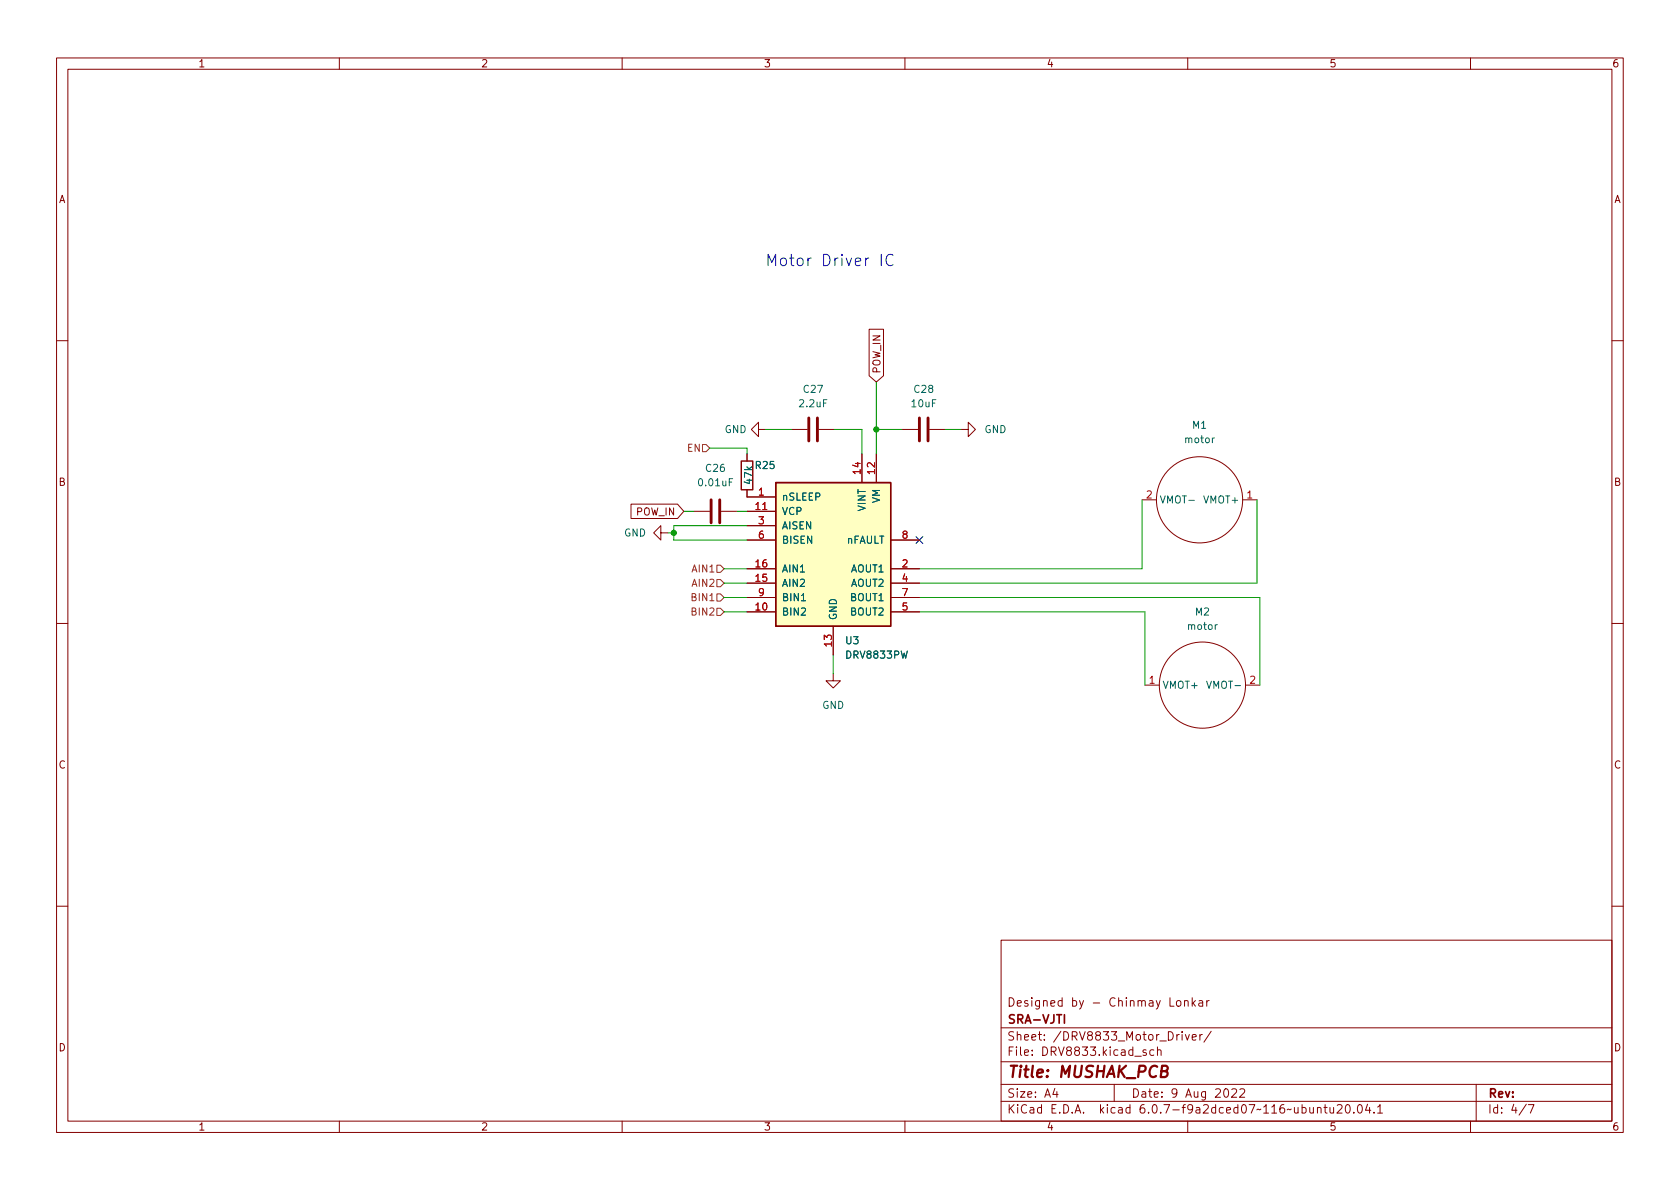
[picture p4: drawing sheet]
<svg xmlns="http://www.w3.org/2000/svg" width="297mm" height="210mm" viewBox="0 0 297 210" stroke-linecap="round" stroke-linejoin="round" font-family="sans-serif">
<g fill="none" stroke="#840000" stroke-width=".18">
<path d="M10 10.2h277v190.1h-277zM12 12.2h273v186.1h-273zM60 10.2v2M110 10.2v2M160 10.2v2M210 10.2v2M260 10.2v2M153.7 58.2h2.5v8.2l-1.3 1.2-1.2-1.2zM10 60.2h2M134.1 75.9v-1.2l-1.3 1.2 1.3 1.3v-1.3h1.3M140 75.9h2.7M144.8 75.9h2.8"/>
<path d="M159.5 75.9h2.8M164.3 75.9h2.8M169.9 75.9h1.3v-1.2l1.3 1.2-1.3 1.3v-1.3M285 60.2h2M111.6 89.1h8.2l1.1 1.3-1.1 1.3h-8.2zM116.8 94.2v-1.2l-1.2 1.2 1.2 1.3v-1.3h1.3M122.7 90.4h2.8M127.5 90.4h2.8M132.1 90.4h5.1M132.1 86.6v1.3h5.1M132.1 93h5.1M132.1 95.5h5.1"/>
<path d="M132.1 80.3v1.2M152.4 80.3v5M154.9 80.3v5M157.5 95.5h5.1M201.9 88.4h2.6M219.7 88.4h2.5M10 110.2h2M132.1 108.2h5.1M132.1 103.1h5.1M132.1 100.6h5.1M132.1 105.7h5.1M147.3 119.1v1.3h1.3l-1.3 1.3-1.3-1.3h1.3"/>
<path d="M147.3 110.7v5.1M157.5 108.2h5.1M157.5 103.1h5.1M157.5 100.6h5.1M157.5 105.7h5.1M285 110.2h2M202.4 121.2h2.6M220.2 121.2h2.6M10 160.2h2M177 166.3h108v32h-108zM206.9 176.4v1.5h.7M208.1 177l.4-.1 .3 .3v.4l-.3 .3h-.4l-.1-.3v-.4z"/>
<path d="M209.4 177.1l.2-.2 .4 .1 .1 .9M209.4 176.9v1M210.8 176.4v1.5M210.9 177.4l.5 .5M211.4 176.9l-.6 .6M212 177h.6v.9M212.6 177.3l-.5 .1a.29 .29 0 0 0-.2 .2 .29 .29 0 0 0 .2 .3h.5M213.4 176.9v1M213.8 176.9l-.3 .1-.1 .2M285 160.2h2M60 198.3v2M110 198.3v2"/>
<path d="M160 198.3v2M177 194.8h108M177 191.8h108M177 187.8h108M177 181.8h108M186.5 192.5l-.4 1h1M186.9 193v1M197 191.8v3M202.6 185.7l-.3-.1-.2 .2v.3l.5 .1v.4h-.5M204 185.7l-.4-.1-.3 .3v.4l.1 .3h.6M204.6 185.8l.3-.2 .3 .1 .1 .9M204.6 185.1v1.5"/>
<path d="M209 182.4v.2M209 182.9v1M209.6 182.9l.3 1 .4-1M210 198.3v2M210.8 183.4l.7-.1-.1-.3-.4-.1-.2 .2 .1 .8h.5M212.1 182.9v1M212.6 182.9l-.3 .1-.2 .2M214.1 182.4l-1.2 1.9M216.5 192.7l.2-.2a.81 .81 0 0 1 .6 .7 .81 .81 0 0 1-.3 .8h-.1a.81 .81 0 0 1-.4-1.3zM217.8 192.7l.6-.2 .2 .2v.3l-.9 1h.9M219.2 192.7l.6-.2 .2 .2 .1 .3-1 1h1M232.9 196l.2-.2 .4 .1 .1 .9"/>
<path d="M232.9 195.8v1M234.1 195.8h.5M234.3 195.3v1.3l.3 .2M235.1 195.8l.1 1h.4l.2-.1M235.8 195.8v1M236.4 195.5l.6-.2 .2 .2 .1 .3-.9 1h.9M238.1 195.4l.1-.1a.81 .81 0 0 1 .6 .7 .81 .81 0 0 1-.3 .8h-.1a.81 .81 0 0 1-.6-.6 .81 .81 0 0 1 .3-.8zM239.4 196.7v.1M240.2 195.4l.2-.1a.81 .81 0 0 1 .5 .7 .81 .81 0 0 1-.3 .8h-.1a.81 .81 0 0 1-.6-.6 .81 .81 0 0 1 .3-.8zM241.8 195.3l-.4 1h1M242.1 195.8v1M242.9 196.7v.1"/>
<path d="M243.6 195.8l.4-.5v1.5M243.6 196.8h.8M260 198.3v2M261 191.8v6.5M269.9 195.3l-1.3 1.9M270.2 195.3h1l-.6 1.5"/>
<circle cx="212.1" cy="88.4" r="7.6"/>
<circle cx="212.6" cy="121.2" r="7.6"/>
</g>
<path d="M205.4 189.4l.8-.1a.46 .46 0 0 0 .3-.4 .46 .46 0 0 0-.4-.4h-.6l-.3 2h.8a.53 .53 0 0 0 .4-.5 .53 .53 0 0 0-.4-.6" fill="none" stroke="#840000" stroke-width=".4"/>
<path d="M188.2 179.4v1.5" fill="none" stroke="#840000" stroke-width=".3"/>
<path d="M141.7 106.2h.7M213.3 120.5l.5 1.2 .4-1.2" fill="none" stroke="#006464" stroke-width=".18"/>
<path d="M143 73.9v4.1M144.5 73.9v4.1M162.6 73.9v4.1M164.1 73.9v4.1M125.7 88.4v4.1M127.3 88.4v4.1" fill="none" stroke="#840000" stroke-width=".51"/>
<path d="M137.2 85.3h20.3v25.4h-20.3z" fill="#ffffc2" stroke="#ffffc2" stroke-width=".18"/>
<path d="M131.1 81.5h2v5.1h-2zM137.2 85.3h20.3v25.4h-20.3z" fill="none" stroke="#840000" stroke-width=".25"/>
<path d="M124.2 78.6h.6l.7 .6-.7 .7h-.6zM126.7 99.9h.7l.6 .7-.6 .6h-.7zM126.7 105h.7l.6 .7-.6 .6h-.7zM126.7 102.5h.7l.6 .6-.6 .7h-.7zM126.7 107.6h.7l.6 .6-.6 .6h-.7z" fill="none" stroke="#725600" stroke-width=".18"/>
<path d="M155.8 45v2M157.9 45.2a.8 .8 0 0 0-1 0 .8 .8 0 0 0-.2 .9 .75 .75 0 0 0 .4 .8 .75 .75 0 0 0 .8-.1" fill="none" stroke="#0000c2" stroke-width=".18"/>
<g fill="none" stroke="#009600" stroke-width=".18">
<path d="M125.5 79.2h6.6v1.1M135.4 75.9h4.6M147.6 75.9h4.8v4.4M154.9 75.9h4.6M154.9 67.6v12.7M167.1 75.9h2.8M118.1 94.2h1M120.9 90.4h1.8M130.3 90.4h1.8M132.1 93h-13v2.5h13M201.9 88.4v12.2h-39.3M222.2 88.4v14.7h-59.6"/>
<path d="M128 108.2h4.1M128 105.7h4.1M128 103.1h4.1M128 100.6h4.1M147.3 115.8v3.3M162.6 108.2h39.8v13M162.6 105.7h60.2v15.5"/>
</g>
<path d="M162 94.9l1.2 1.2M163.2 94.9l-1.2 1.2" fill="none" stroke="#000084" stroke-width=".18"/>
<g fill="#009600" stroke="#009600" stroke-width=".18">
<circle cx="119.1" cy="94.2" r=".46"/>
<circle cx="154.9" cy="75.9" r=".46"/>
</g>
<text font-size="2.8" fill="#0000c2" x="135.3" y="47.1">Motor Driver IC</text>
<text font-size="2.8" fill="#840000" x="178" y="190.6">Title: MUSHAK_PCB</text>
<g font-size="2.1" fill="#840000">
<text x="178" y="178">Designed by - Chinmay Lonkar</text>
<text x="178" y="184">Sheet: /DRV8833_Motor_Driver/</text>
<text x="178" y="181">SRA-VJTI</text>
<text x="178" y="186.7">File: DRV8833.kicad_sch</text>
<text x="178" y="196.9">KiCad E.D.A. kicad 6.0.7-f9a2dced07~116~ubuntu20.04.1</text>
<text x="178" y="194.1">Size: A4</text>
<text x="200" y="194.1">Date: 9 Aug 2022</text>
<text x="263" y="194.1">Rev:</text>
<text x="263" y="196.9">Id: 4/7</text>
</g>
<g font-size="1.8" fill="#840000">
<text x="35" y="11.9">1</text>
<text x="85" y="11.9">2</text>
<text x="135" y="11.9">3</text>
<text x="185" y="11.9">4</text>
<text x="235" y="11.9">5</text>
<text x="285" y="11.9">6</text>
<text x="10.3" y="35.9">A</text>
<text x="285.3" y="35.9">A</text>
<text x="155.7" y="66.1" transform="rotate(-90 155.7 66.1)">POW_IN</text>
<text x="10.3" y="85.9">B</text>
<text x="285.3" y="85.9">B</text>
<text x="112.5" y="91.1">POW_IN</text>
<text x="10.3" y="135.9">C</text>
<text x="285.3" y="135.9">C</text>
<text x="10.3" y="185.9">D</text>
<text x="285.3" y="185.9">D</text>
<text x="35" y="199.9">1</text>
<text x="85" y="199.9">2</text>
<text x="135" y="199.9">3</text>
<text x="185" y="199.9">4</text>
<text x="235" y="199.9">5</text>
<text x="285" y="199.9">6</text>
</g>
<g font-size="1.8" fill="#006464">
<text x="142.1" y="69.5">C27</text>
<text x="161.7" y="69.5">C28</text>
<text x="128.1" y="76.6">GND</text>
<text x="141.5" y="72">2.2uF</text>
<text x="161.3" y="72">10uF</text>
<text x="174" y="76.6">GND</text>
<text x="210.9" y="75.8">M1</text>
<text x="124.9" y="83.4">C26</text>
<text x="133.7" y="82.9">R25</text>
<text x="209.6" y="78.4">motor</text>
<text x="123.7" y="86">0.01uF</text>
<text x="133" y="85.5" transform="rotate(-90 133 85.5)">47k</text>
<text x="138.2" y="88.5">nSLEEP</text>
<text x="155.6" y="89" transform="rotate(-90 155.6 89)">VM</text>
<text x="205" y="89">VMOT-</text>
<text x="213.1" y="89">VMOT+</text>
<text x="110.3" y="94.9">GND</text>
<text x="138.2" y="91.1">VCP</text>
<text x="138.2" y="93.6">AISEN</text>
<text x="153" y="90.4" transform="rotate(-90 153 90.4)">VINT</text>
<text x="138.2" y="101.2">AIN1</text>
<text x="138.2" y="96.1">BISEN</text>
<text x="149.6" y="96.1">nFAULT</text>
<text x="150.5" y="101.2">AOUT1</text>
<text x="138.2" y="103.8">AIN2</text>
<text x="138.2" y="106.3">BIN1</text>
<text x="150.5" y="103.8">AOUT2</text>
<text x="150.5" y="106.3">BOUT1</text>
<text x="138.2" y="108.8">BIN2</text>
<text x="148" y="109.7" transform="rotate(-90 148 109.7)">GND</text>
<text x="149.6" y="113.9">U3</text>
<text x="150.5" y="108.8">BOUT2</text>
<text x="210.1" y="111.4">motor</text>
<text x="211.4" y="108.8">M2</text>
<text x="149.8" y="116.5">DRV8833PW</text>
<text x="145.4" y="125.3">GND</text>
<text x="205.5" y="121.8">VMOT+</text>
<text x="214" y="121.8">VMOT-</text>
</g>
<g font-size="1.8" fill="#725600">
<text x="121.6" y="79.9">EN</text>
<text x="122.5" y="101.2">AIN1</text>
<text x="122.5" y="106.3">BIN1</text>
<text x="122.5" y="103.8">AIN2</text>
<text x="122.5" y="108.8">BIN2</text>
</g>
<g font-size="1.8" fill="#a90000">
<text x="152.1" y="83.8" transform="rotate(-90 152.1 83.8)">14</text>
<text x="154.7" y="83.8" transform="rotate(-90 154.7 83.8)">12</text>
<text x="134.1" y="87.6">1</text>
<text x="202.7" y="88.1">2</text>
<text x="220.5" y="88.1">1</text>
<text x="133.6" y="90.2">11</text>
<text x="134.1" y="92.7">3</text>
<text x="134.1" y="95.2">6</text>
<text x="159.5" y="95.2">8</text>
<text x="133.6" y="100.3">16</text>
<text x="159.5" y="100.3">2</text>
<text x="133.6" y="107.9">10</text>
<text x="133.6" y="102.9">15</text>
<text x="134.1" y="105.4">9</text>
<text x="159.5" y="102.9">4</text>
<text x="159.5" y="107.9">5</text>
<text x="159.5" y="105.4">7</text>
<text x="147.1" y="114.3" transform="rotate(-90 147.1 114.3)">13</text>
<text x="203.2" y="120.9">1</text>
<text x="221" y="120.9">2</text>
</g>
</svg>
